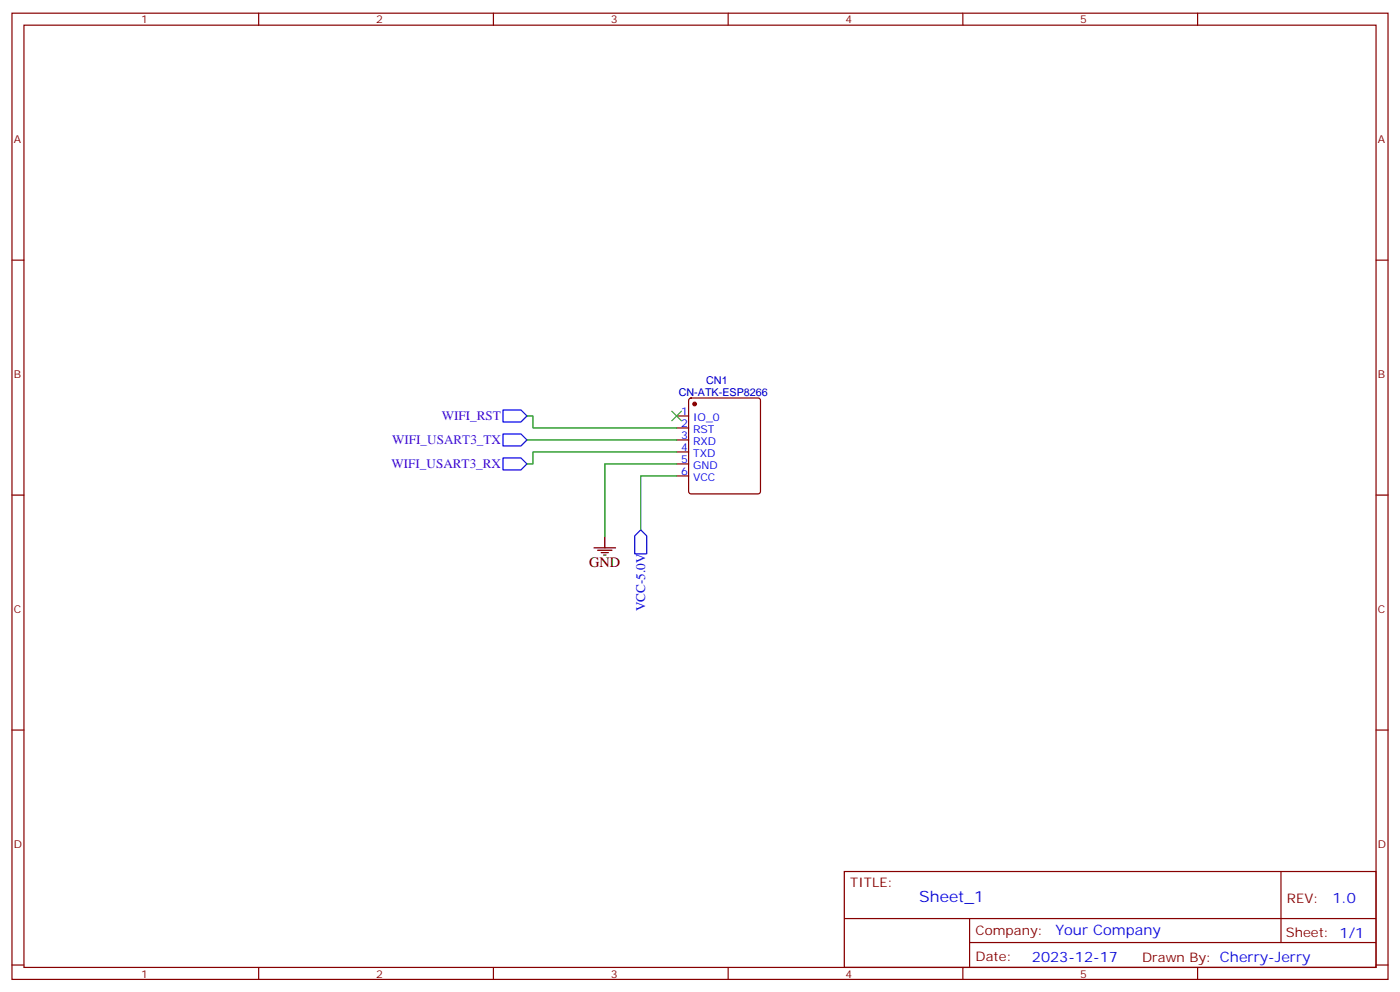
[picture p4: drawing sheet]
<svg xmlns="http://www.w3.org/2000/svg" width="412mm" height="292mm" viewBox="0 0 412 292" stroke-linecap="round" stroke-linejoin="round" font-family="sans-serif">
<g fill="none" stroke="#870000" stroke-width=".35">
<path d="M3.5 3.9h405.4v284.3h-405.4zM7.1 7.4h398.2v277.3h-398.2zM76.2 3.9v3.5M145.3 3.9v3.5M214.5 3.9v3.5M283.6 3.9v3.5M352.8 3.9v3.5M3.5 76.6h3.6M405.3 76.6h3.6M203.1 117.3l.5-.2h19.7l.5 .2 .2 .5v26.8l-.2 .5-.5 .2h-19.7l-.5-.2-.3-.5v-26.8zM199.3 122.4h3.5M199.3 125.9h3.5"/>
<path d="M199.3 129.5h3.5M199.3 133h3.5M199.3 136.5h3.5M3.5 145.7h3.6M199.3 140.1h3.5M405.3 145.7h3.6M3.5 214.8h3.6M405.3 214.8h3.6M248.7 256.5h156.6v28.2h-156.6zM377.3 256.5v20.9M248.7 270.3h156.5M285.6 277.4h119.6"/>
<path d="M285.6 270.3v14.1M3.5 284h3.6M76.2 284.7v3.5M145.3 284.7v3.5M214.5 284.7v3.5M283.6 284.7v3.5M352.8 284.7v3.5M405.3 284h3.6"/>
</g>
<circle cx="204.6" cy="118.9" r=".53" fill="#870000" stroke="#870000" stroke-width=".35"/>
<path d="M178.2 157.7v3.5M175 161.2h6.3M176 161.9h4.3M177.1 162.6h2.1M177.8 163.3h.7" fill="none" stroke="#000" stroke-width=".35"/>
<path d="M155.2 122.4h1.8v3.5h42.3M155.2 129.5h44.1M199.3 136.5h-21.1v21.2M199.3 133h-42.3v3.5h-1.8M199.3 140.1h-10.6v15.8" fill="none" stroke="#008700" stroke-width=".35"/>
<path d="M148.2 120.6h5.3l1.7 1.8-1.7 1.8h-5.3zM148.2 134.8h5.3l1.7 1.7-1.7 1.8h-5.3zM148.2 127.7h5.3l1.7 1.8-1.7 1.7h-5.3zM188.7 155.9l1.8 1.8v5.3h-3.5v-5.3z" fill="none" stroke="#00f" stroke-width=".35"/>
<path d="M197.9 121l2.8 2.8M200.7 121l-2.8 2.8" fill="none" stroke="#3c3" stroke-width=".35"/>
<text font-size="4.6" fill="#00f" x="270.8" y="265.5">Sheet_1</text>
<text font-size="4.2" x="173.6" y="166.9">GND</text>
<g font-size="4.2" fill="#00f">
<text x="392.5" y="265.7">1.0</text>
<text x="310.9" y="275.3">Your Company</text>
<text x="304" y="283.1">2023-12-17</text>
</g>
<g font-size="3.9" fill="#60c">
<text x="130.1" y="123.7">WIFI_RST</text>
<text x="115.5" y="130.7">WIFI_USART3_TX</text>
<text x="115.3" y="137.8">WIFI_USART3_RX</text>
</g>
<text font-size="3.9" fill="#00f" x="190.1" y="179.9" transform="rotate(-90 190.1 179.9)">VCC-5.0V</text>
<g font-size="3.9" fill="#800">
<text x="250.5" y="261.1">TITLE:</text>
<text x="379.1" y="265.7">REV:</text>
<text x="287.4" y="275.3">Company:</text>
<text x="378.7" y="275.9">Sheet: 1/1</text>
<text x="287.4" y="282.9">Date:</text>
<text x="336.4" y="283">Drawn By: Cherry-Jerry</text>
</g>
<g font-size="3.2" fill="#800">
<text x="41.6" y="6.9">1</text>
<text x="110.8" y="6.9">2</text>
<text x="179.9" y="6.9">3</text>
<text x="249.1" y="6.9">4</text>
<text x="318.2" y="6.9">5</text>
<text x="4.1" y="42">A</text>
<text x="405.9" y="42">A</text>
<text x="4.1" y="111.1">B</text>
<text x="405.9" y="111.1">B</text>
<text x="4.1" y="180.3">C</text>
<text x="405.9" y="180.3">C</text>
<text x="4.1" y="249.4">D</text>
<text x="405.9" y="249.4">D</text>
<text x="41.6" y="287.7">1</text>
<text x="110.8" y="287.7">2</text>
<text x="179.9" y="287.7">3</text>
<text x="249.1" y="287.7">4</text>
<text x="318.2" y="287.7">5</text>
</g>
<g font-size="3.2" fill="#000080">
<text x="208" y="112.9">CN1</text>
<text x="199.9" y="116.5">CN-ATK-ESP8266</text>
</g>
<g font-size="3.2" fill="#00f">
<text x="200.7" y="122.1">1</text>
<text x="200.7" y="125.6">2</text>
<text x="204.2" y="123.8">IO_0</text>
<text x="200.7" y="129.1">3</text>
<text x="204.2" y="127.4">RST</text>
<text x="204.2" y="130.9">RXD</text>
<text x="200.7" y="132.6">4</text>
<text x="200.7" y="136.2">5</text>
<text x="204.2" y="134.4">TXD</text>
<text x="204.2" y="137.9">GND</text>
<text x="200.7" y="139.7">6</text>
<text x="204.2" y="141.5">VCC</text>
</g>
</svg>
